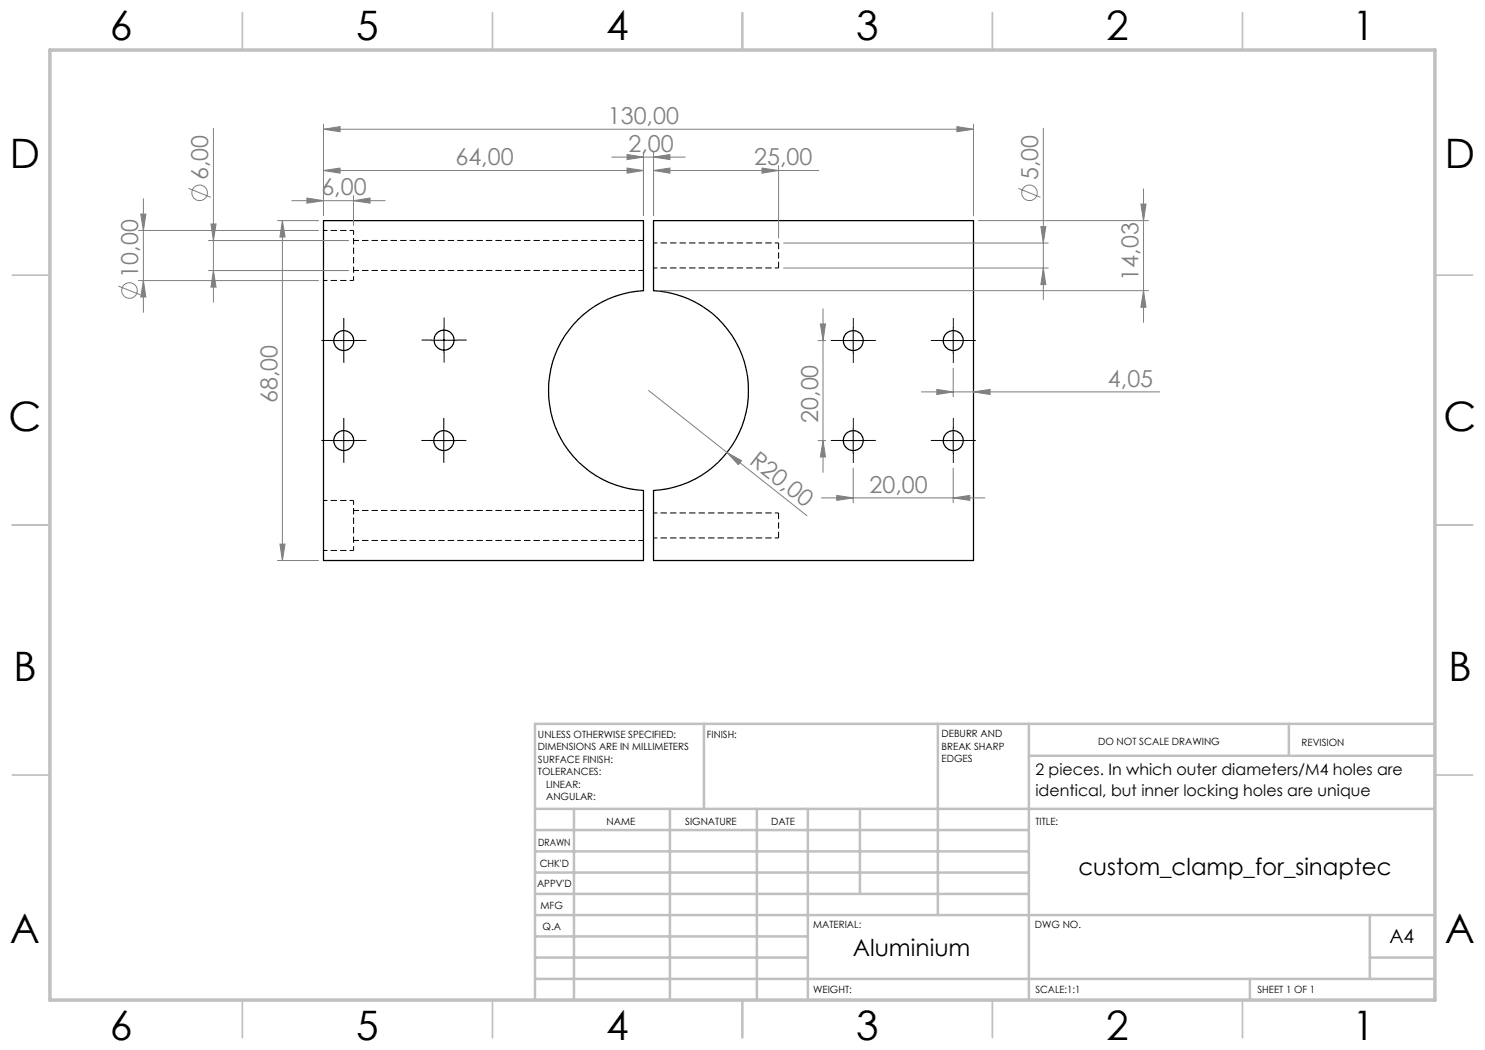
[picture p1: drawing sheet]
<svg xmlns="http://www.w3.org/2000/svg" width="297mm" height="210mm" viewBox="0 0 297 210" stroke-linecap="round" stroke-linejoin="round" font-family="sans-serif">
<path d="M70.7 56.1v-10M70.7 110.1v-10" fill="none" stroke="#000" stroke-width=".2" stroke-dasharray="1.3 .6" stroke-dashoffset=".4" stroke-linecap="butt"/>
<path d="M155.7 53.6v-5M155.7 107.6v-5" fill="none" stroke="#000" stroke-width=".2" stroke-dasharray="1.3 .6" stroke-linecap="butt"/>
<path d="M64.7 56.1h6M70.7 46.1h-6M130.7 53.6h25M155.7 48.6h-25M64.7 110.1h6M70.7 100.1h-6M130.7 107.6h25M155.7 102.6h-25" fill="none" stroke="#000" stroke-width=".2" stroke-dasharray="1.3 .6" stroke-dashoffset=".5" stroke-linecap="butt"/>
<path d="M70.7 54.1h58M128.7 48.1h-58M70.7 108.1h58M128.7 102.1h-58" fill="none" stroke="#000" stroke-width=".2" stroke-dasharray="1.3 .6" stroke-dashoffset=".2" stroke-linecap="butt"/>
<g fill="none" stroke="#000" stroke-width=".25">
<path d="M64.7 44.1h64v14a20 20 0 0 0-19 20 20 20 0 0 0 19 20v14h-64zM130.7 44.1h64v68h-64v-14a20 20 0 0 0 19-20 20 20 0 0 0-19-20z"/>
<circle cx="68.8" cy="68.1" r="2"/>
<circle cx="88.8" cy="68" r="2.01"/>
<circle cx="170.6" cy="68.1" r="2"/>
<circle cx="190.6" cy="68.1" r="2"/>
<circle cx="68.8" cy="88.1" r="2"/>
<circle cx="88.8" cy="88.1" r="2"/>
<circle cx="170.6" cy="88.1" r="2"/>
<circle cx="190.6" cy="88.1" r="2"/>
</g>
<g fill="none" stroke="#808080" stroke-width=".2">
<path d="M28.7 39.7v22.8M37.7 37.7l4.5 1.8M42.7 25.6v34.9M61.4 39.6l3.3 .5-3.3 .5zM64.7 34.1l3.3-.5v1zM64.7 25.9l3.3-.6v1zM64.7 24.8v18.3M64.7 34.1h64M64.7 25.9h130M70.7 39.1v6M122.3 31.4h14.8M125.4 33.6l3.3 .5-3.3 .5z"/>
<path d="M125.4 30.9l3.3 .5-3.3 .5zM128.7 30.4v12.7M130.7 34.1l3.3-.5v1zM130.7 31.4l3.3-.5v1zM130.7 34.1h33.1M130.7 30.4v12.7M152.4 33.6l3.3 .5-3.3 .5zM155.7 33.1v14.5M191.4 25.3l3.3 .6-3.3 .4zM194.7 24.8v18.3M203.7 37.7l4.4 1.8M208.7 25.6v34.4"/>
<path d="M228.7 37.8v26.7M23.7 57.2l4.4 1.8M27.7 56.1h36M27.7 46.1h36M28.2 42.8h1l-.5 3.3zM28.7 56.1l.5 3.3h-1zM41.7 54.1h28M41.7 48.1h28M42.2 44.8h1l-.5 3.3zM42.7 54.1l.5 3.3h-1zM55.5 44.1h8.2M56.5 44.1l.5 3.3h-1z"/>
<path d="M56.5 44.1v68M58.3 40.1h18.7M70.7 40.1l3.3-.5v1zM131.7 58.1h98M156.7 53.6h53M156.7 48.6h53M195.7 44.1h34M208.2 45.3h1l-.5 3.3zM208.7 53.6l.5 3.3h-1zM228.2 40.8h1l-.5 3.3zM228.7 58.1l.5 3.3h-1zM129.7 78.1l15.7 12.4"/>
<path d="M163.6 68.1h1.5M164.1 64.8h1l-.5 3.3zM164.6 61.8v32.7M184.3 78.4h47.6M187.4 77.9l3.2 .5-3.2 .5zM190.6 73.6v5.8M194.7 78.4l3.3-.5v1zM145.4 90.5l2.9 1.6-.6 .8zM145.4 90.5l16 12.6M163.6 88.1h1.5M164.3 99.6h32.7M164.6 88.1l.5 3.3h-1z"/>
<path d="M167.4 99.1l3.2 .5-3.2 .5zM170.6 93.6v7M190.6 99.6l3.4-.5v1zM190.6 93.6v7M55.5 112.1h8.2M56 108.8h1l-.5 3.3z"/>
<circle cx="39.9" cy="38.6" r="1.55"/>
<circle cx="205.9" cy="38.6" r="1.56"/>
<circle cx="25.9" cy="58.1" r="1.56"/>
</g>
<g fill="none" stroke="#000" stroke-width=".2" stroke-dasharray="15.2 1.3 1.3 1.3" stroke-linecap="butt">
<path d="M66.3 68.1h-2M68.8 65.6v-2M68.8 70.6v2M71.3 68.1h2M86.3 68h-2M88.8 65.5v-2M88.8 70.5v2M91.3 68h2M168.2 68.1h-2M170.7 65.6v-2M170.7 70.6v2M173.2 68.1h2"/>
<path d="M188.2 68.1h-2M190.7 65.6v-2M190.7 70.6v2M193.2 68.1h2M66.3 88.1h-2M68.8 85.6v-2M68.8 90.6v2M71.3 88.1h2M86.3 88.1h-2M88.8 85.6v-2M88.8 90.6v2M91.3 88.1h2"/>
<path d="M168.2 88.1h-2M170.7 85.6v-2M170.7 90.6v2M173.2 88.1h2M188.2 88.1h-2M190.7 85.6v-2M190.7 90.6v2M193.2 88.1h2"/>
</g>
<g fill="none" stroke="#000" stroke-width=".2">
<path d="M66.3 68.1h5M68.8 65.6v5M86.3 68h5M88.8 65.5v5M168.1 68.1h5M170.6 65.6v5M188.1 68.1h5M190.6 65.6v5M66.3 88.1h5M68.8 85.6v5M86.3 88.1h5M88.8 85.6v5"/>
<path d="M168.1 88.1h5M170.6 85.6v5M188.1 88.1h5M190.6 85.6v5"/>
</g>
<g fill="none" stroke="#c0c0c0" stroke-width=".35">
<path d="M48.5 2.5v7.5M98.5 2.5v7.5M148.5 2.5v7.5M198.5 2.5v7.5M248.5 2.5v7.5M2.5 55h7.5M287 55h7.5M2.5 105h7.5M287 105h7.5M2.5 155h7.5M287 155h7.5M48.5 200v7.5"/>
<path d="M98.5 200v7.5M148.5 200v7.5M198.5 200v7.5M248.5 200v7.5"/>
</g>
<g fill="none" stroke="#c0c0c0" stroke-width=".5">
<path d="M140.8 144.8v17M187.6 144.8v38.2M205.8 144.8v55.2M205.8 151.2h81.2M257.8 144.8v6.4M287 144.8h-180v55.2M107 161.8h180M107 178.8h98.8M107 174.5h98.8M107 170.3h98.8M107 166h98.8M114.8 161.8v38.2"/>
<path d="M134 161.8v38.2M151.4 161.8v38.2M161.6 161.8v38.2M172 161.8v17M107 195.8h180M107 191.5h54.6M107 187.3h54.6M107 183h180M250 195.8v4.2M274 191.5h13M274 183v12.8"/>
</g>
<path d="M10 10h277v190h-277z" fill="none" stroke="#c0c0c0" stroke-width=".7"/>
<g fill="#808080">
<path d="M145.4 90.5l2.9 1.6-.6 .8z"/>
<path d="M125.4 33.6l3.3 .5-3.3 .5zM64.7 34.1l3.3-.5v1zM152.4 33.6l3.3 .5-3.3 .5zM130.7 34.1l3.3-.5v1zM70.7 40.1l3.3-.5v1zM61.4 39.6l3.3 .5-3.3 .5zM194.7 78.4l3.3-.5v1zM187.4 77.9l3.2 .5-3.2 .5zM190.6 99.6l3.4-.5v1zM167.4 99.1l3.2 .5-3.2 .5z"/>
<path d="M125.4 30.9l3.3 .5-3.3 .5zM130.7 31.4l3.3-.5v1zM64.7 25.9l3.3-.6v1zM191.4 25.3l3.3 .6-3.3 .4z"/>
<path d="M208.7 53.6l.5 3.3h-1zM208.2 45.3h1l-.5 3.3zM28.7 56.1l.5 3.3h-1zM28.2 42.8h1l-.5 3.3zM42.7 54.1l.5 3.3h-1zM42.2 44.8h1l-.5 3.3zM164.6 88.1l.5 3.3h-1zM164.1 64.8h1l-.5 3.3z"/>
<path d="M56.5 44.1l.5 3.3h-1zM56 108.8h1l-.5 3.3zM228.2 40.8h1l-.5 3.3zM228.7 58.1l.5 3.3h-1z"/>
</g>
<g font-size="8.1">
<text x="22" y="8">6</text>
<text x="71.2" y="8">5</text>
<text x="121.2" y="8">4</text>
<text x="171.3" y="8">3</text>
<text x="221.3" y="8">2</text>
<text x="270.5" y="8">1</text>
<text x="2" y="33.6">D</text>
<text x="289" y="33.6">D</text>
<text x="1.7" y="86.1">C</text>
<text x="288.7" y="86.1">C</text>
<text x="2.7" y="136.1">B</text>
<text x="289.7" y="136.1">B</text>
<text x="2" y="188.6">A</text>
<text x="289" y="188.6">A</text>
<text x="22" y="208">6</text>
<text x="71.2" y="208">5</text>
<text x="121.2" y="208">4</text>
<text x="171.3" y="208">3</text>
<text x="221.3" y="208">2</text>
<text x="270.5" y="208">1</text>
</g>
<g font-size="4.7" fill="#808080">
<text x="121.6" y="24.8">130,00</text>
<text x="41.7" y="36" transform="rotate(-90 41.7 36)">6,00</text>
<text x="91.1" y="33.1">64,00</text>
<text x="125.7" y="30.4">2,00</text>
<text x="150.8" y="33.1">25,00</text>
<text x="207.6" y="36" transform="rotate(-90 207.6 36)">5,00</text>
<text x="64.3" y="39.1">6,00</text>
<text x="27.6" y="55.5" transform="rotate(-90 27.6 55.5)">10,00</text>
<text x="227.7" y="56.1" transform="rotate(-90 227.7 56.1)">14,03</text>
<text x="221.6" y="77.4">4,05</text>
<text x="55.5" y="80.6" transform="rotate(-90 55.5 80.6)">68,00</text>
<text x="163.6" y="84.6" transform="rotate(-90 163.6 84.6)">20,00</text>
<text x="149.7" y="92.6" transform="rotate(38 149.7 92.6)">R20,00</text>
<text x="173.9" y="98.5">20,00</text>
</g>
<g font-size="4.7">
<text x="215.7" y="174.9">custom_clamp_for_sinaptec</text>
<text x="170.6" y="191.2">Aluminium</text>
</g>
<text font-size="3.9" x="277.9" y="188.5">A4</text>
<g font-size="3.2">
<text x="207.1" y="155.1">2 pieces. In which outer diameters/M4 holes are</text>
<text x="207.1" y="159.3">identical, but inner locking holes are unique</text>
</g>
<g font-size="2">
<text x="107.6" y="147.6">UNLESS OTHERWISE SPECIFIED:</text>
<text x="141.4" y="147.6">FINISH:</text>
<text x="188.3" y="147.5">DEBURR AND</text>
<text x="188.3" y="150">BREAK SHARP</text>
<text x="219.6" y="149">DO NOT SCALE DRAWING</text>
<text x="260.3" y="149.2">REVISION</text>
<text x="107.6" y="150.1">DIMENSIONS ARE IN MILLIMETERS</text>
<text x="107.6" y="152.6">SURFACE FINISH:</text>
<text x="107.6" y="155.1">TOLERANCES:</text>
<text x="188.3" y="152.5">EDGES</text>
<text x="109.2" y="157.6">LINEAR:</text>
<text x="109.2" y="160.1">ANGULAR:</text>
<text x="121.3" y="165">NAME</text>
<text x="137" y="164.9">SIGNATURE</text>
<text x="154.2" y="164.9">DATE</text>
<text x="207.1" y="164.9">TITLE:</text>
<text x="107.6" y="169.1">DRAWN</text>
<text x="107.9" y="173.3">CHK'D</text>
<text x="107.4" y="177.4">APPV'D</text>
<text x="108.1" y="181.8">MFG</text>
<text x="108.5" y="186">Q.A</text>
<text x="162.6" y="185.5">MATERIAL:</text>
<text x="207" y="185.5">DWG NO.</text>
<text x="162.6" y="198.5">WEIGHT:</text>
<text x="207.1" y="198.6">SCALE:1:1</text>
<text x="251.5" y="198.6">SHEET 1 OF 1</text>
</g>
</svg>
